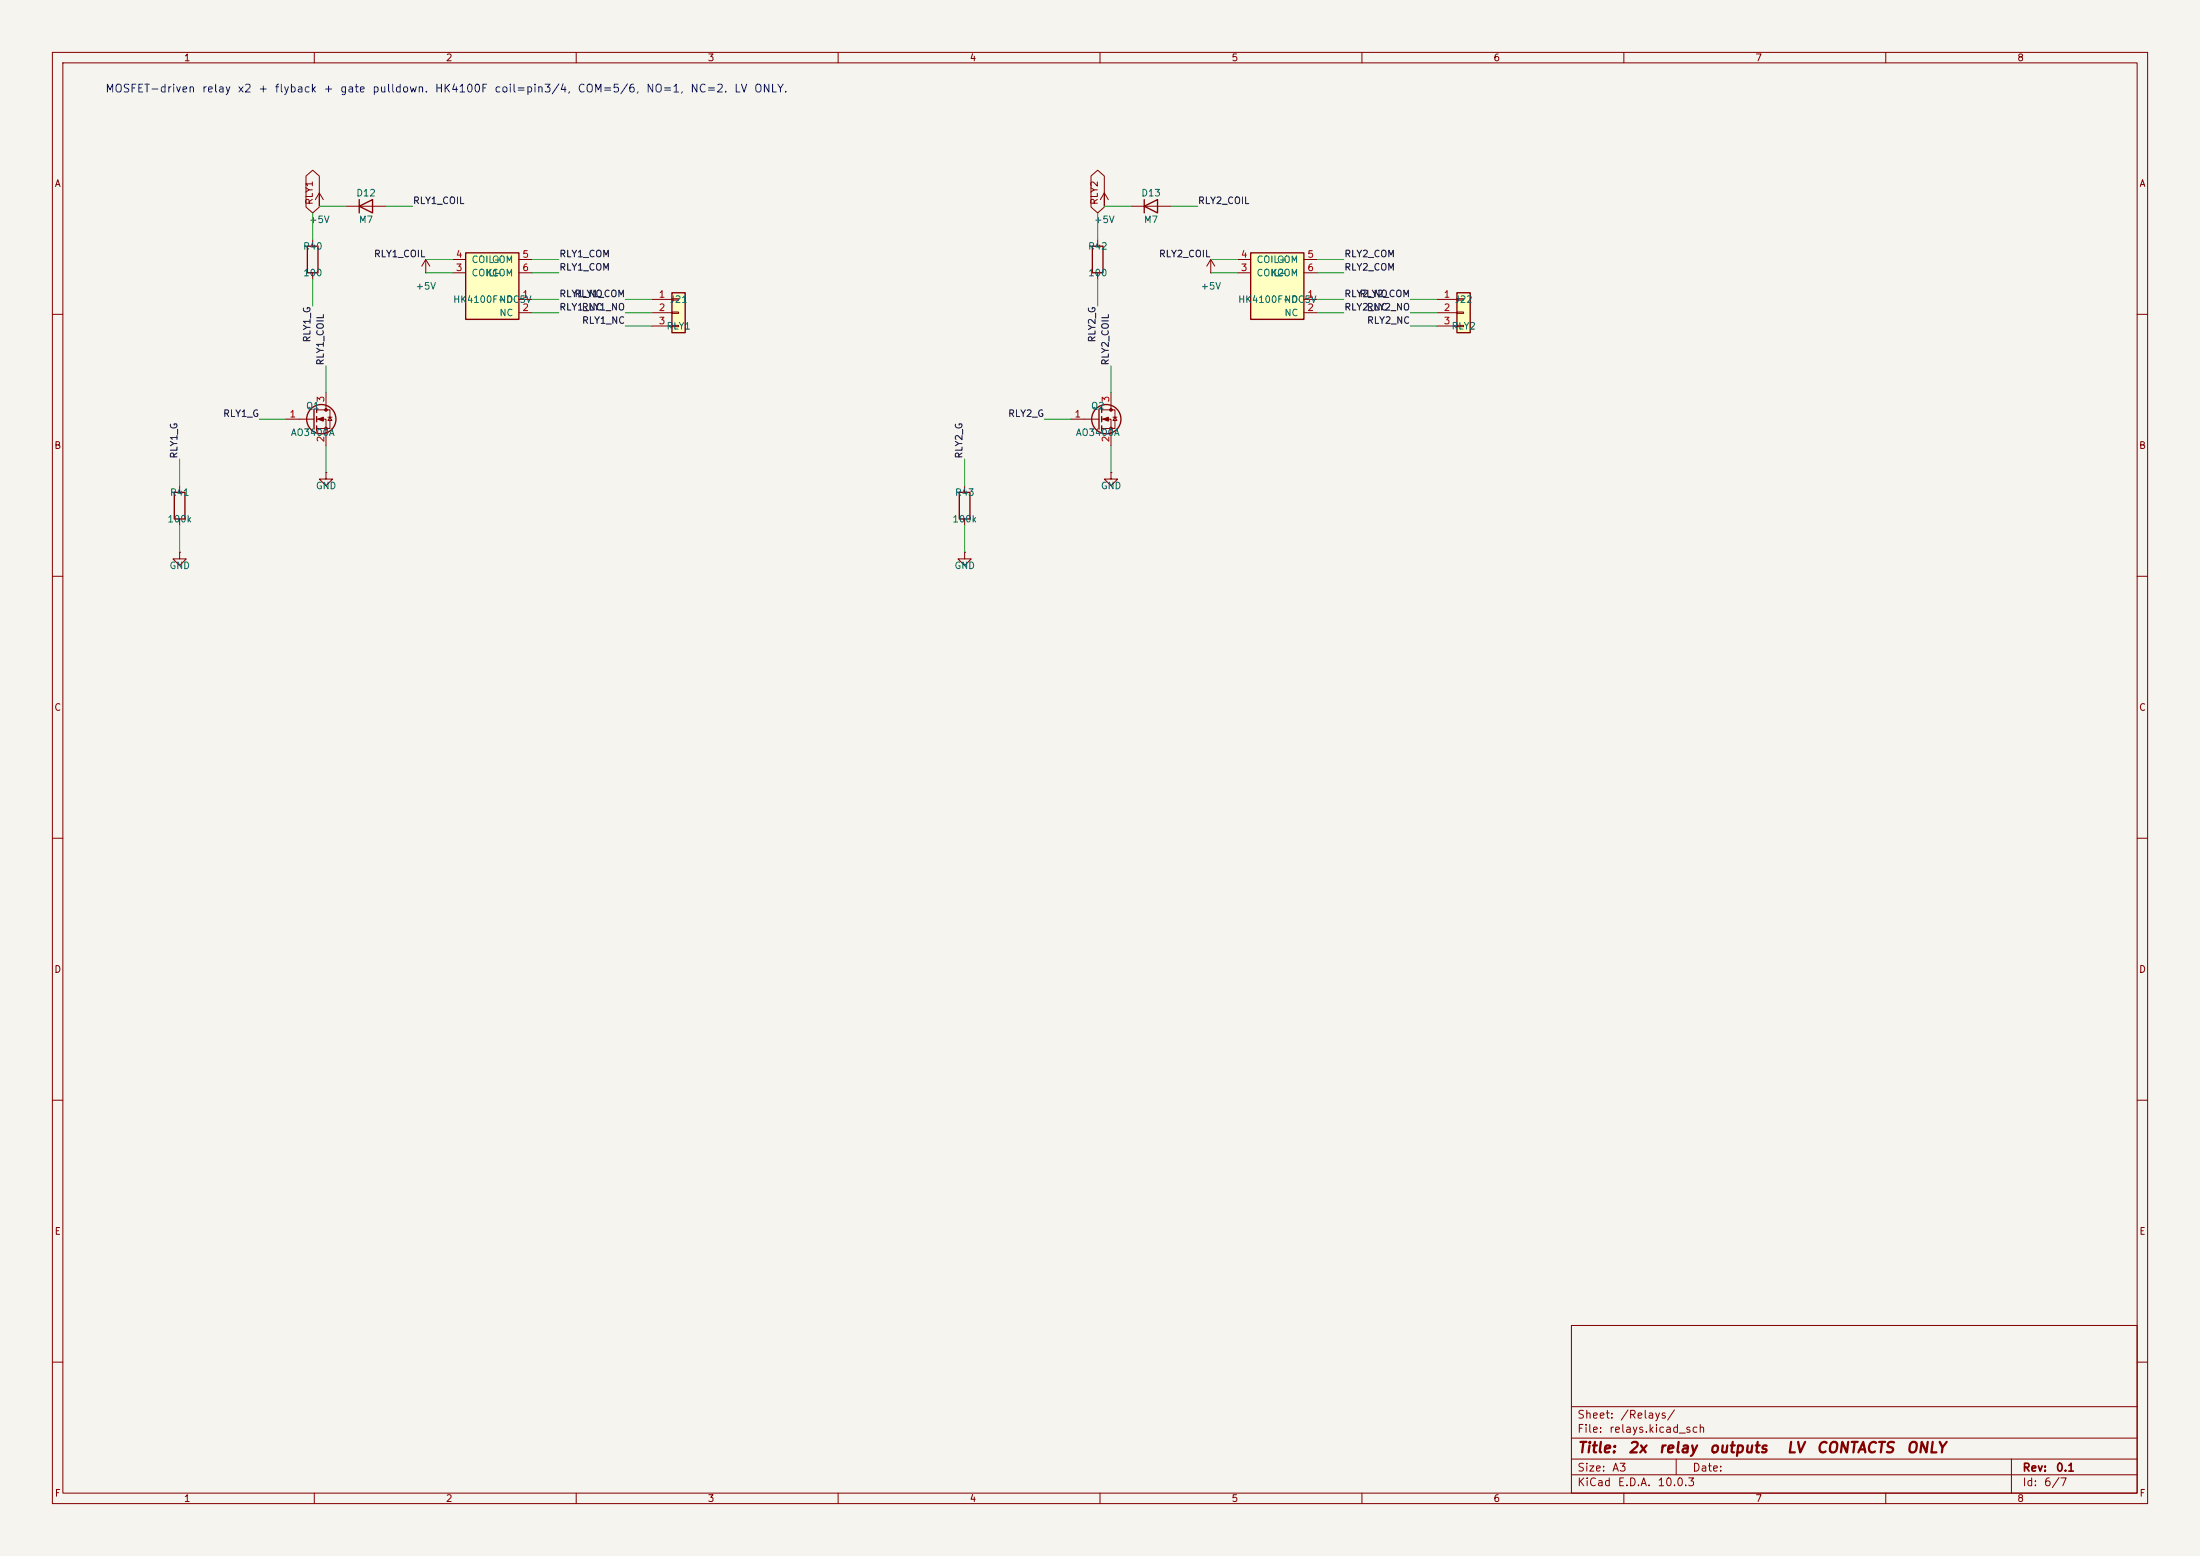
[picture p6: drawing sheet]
<svg xmlns="http://www.w3.org/2000/svg" width="420mm" height="297mm" viewBox="0 0 420 297" stroke-linecap="round" stroke-linejoin="round" font-family="sans-serif">
<path d="M0 0h420v297h-420z" fill="#f5f4ef" stroke="#f5f4ef" stroke-width=".19"/>
<g fill="none" stroke="#840000" stroke-width=".19">
<path d="M10 10h400v277h-400zM12 12h396v273h-396zM60 10v2M110 10v2M160 10v2M210 10v2M260 10v2M310 10v2M360 10v2M215.9 39.4h7.6M10 60h2M408 60h2"/>
<path d="M34.3 92.7v1.3M34.3 99.1v1.2M184.1 92.7v1.3M184.1 99.1v1.2M10 110h2M34.3 105.4v1.3h1.3l-1.3 1.3-1.3-1.3h1.3M34.3 105.4h.1M184.1 105.4v1.3h1.3l-1.3 1.3-1.2-1.3h1.2M184.1 105.4h.1M408 110h2M10 160h2M408 160h2"/>
<path d="M10 210h2M408 210h2M300 253h108v32h-108zM10 260h2M300 278.5h108M300 274.5h108M300 268.5h108M320 278.5v3M384 278.5v6.5M408 260h2M60 285v2M110 285v2"/>
<path d="M160 285v2M210 285v2M260 285v2M300 281.5h108M310 285v2M360 285v2"/>
</g>
<path d="M218.4 39.4l2.6-1.3v2.5zM218.4 38.1v2.5M33.3 94h2v5.1h-2zM183.1 94h2.1v5.1h-2.1z" fill="none" stroke="#840000" stroke-width=".25"/>
<path d="M238.8 48.3h10.1v12.7h-10.1z" fill="#ffffc2"/>
<path d="M238.8 48.3h10.1v12.7h-10.1z" fill="none" stroke="#840000" stroke-width=".25"/>
<path d="M81.3 52.1h.1M81.3 49.5l-.8 1.3M81.3 49.5l.7 1.3M81.3 49.5v2.6M236.2 52.1h2.6M236.2 49.5h2.6M248.9 57.2h2.6M248.9 59.7h2.6M248.9 52.1h2.6M248.9 49.5h2.6" fill="none" stroke="#840000" stroke-width=".19"/>
<path d="M88.9 48.3h10.2v12.7h-10.2z" fill="#ffffc2"/>
<g fill="none" stroke="#840000" stroke-width=".25">
<path d="M68.6 39.4l2.5-1.3v2.5zM68.6 38.1v2.5M58.7 47h2v5.1h-2zM88.9 48.3h10.2v12.7h-10.2zM59.9 78.1v3.8M60.5 77.7v1M60.5 79.5v1M60.5 81.3v1"/>
<circle cx="61.3" cy="80" r="2.79"/>
</g>
<g fill="none" stroke="#840000" stroke-width=".19">
<path d="M61 39.4h.1M61 36.8l-.8 1.3M61 36.8l.7 1.3M61 36.8v2.6M66 39.4h7.7M59.7 45.7v1.3M59.7 52.1v1.2M86.4 52.1h2.5M86.4 49.5h2.5M99.1 57.2h2.5M99.1 59.7h2.5M99.1 52.1h2.5"/>
<path d="M99.1 49.5h2.5M60.5 78.2h2.5v3.6h-2.5M62.2 74.9v3.3M62.6 79.6h.8M63 79.6l.4 .7h-.8zM54.6 80h5.3M60.5 80h1.7v5.1M62.2 90.2v1.2h1.3l-1.3 1.3-1.2-1.3h1.2M62.2 90.2h.1"/>
</g>
<g fill="#840000" stroke="#840000" stroke-width=".19">
<path d="M60.7 80l1-.4v.8z"/>
<circle cx="62.2" cy="78.2" r=".25"/>
<circle cx="62.2" cy="81.8" r=".25"/>
</g>
<path d="M128.3 55.9h2.5v7.6h-2.5z" fill="#ffffc2"/>
<path d="M128.3 55.9h2.5v7.6h-2.5z" fill="none" stroke="#840000" stroke-width=".25"/>
<path d="M124.5 57.2h3.8M124.5 59.7h3.8M128.3 57h1.2v.3h-1.2zM128.3 59.6h1.2v.2h-1.2zM124.5 62.2h3.8M128.3 62.1h1.2v.3h-1.2z" fill="none" stroke="#840000" stroke-width=".19"/>
<path d="M278.1 55.9h2.6v7.6h-2.6z" fill="#ffffc2"/>
<g fill="none" stroke="#840000" stroke-width=".25">
<path d="M208.5 47h2.1v5.1h-2.1zM278.1 55.9h2.6v7.6h-2.6zM209.8 78.1v3.8M210.3 77.7v1M210.3 79.5v1M210.3 81.3v1"/>
<circle cx="211.2" cy="80" r="2.79"/>
</g>
<g fill="none" stroke="#840000" stroke-width=".19">
<path d="M58.4 33.6l1.3-1.1 1.3 1.1v5.9l-1.3 1.1-1.3-1.1zM208.3 33.6l1.2-1.1 1.3 1.1v5.9l-1.3 1.1-1.2-1.1zM210.8 39.4h.1M210.8 36.8l-.7 1.3M210.8 36.8l.8 1.3M210.8 36.8v2.6M209.5 45.7v1.3M209.5 52.1v1.2M231.1 52.1h.1M231.1 49.5l-.7 1.3M231.1 49.5l.8 1.3M231.1 49.5v2.6"/>
<path d="M274.3 57.2h3.8M274.3 59.7h3.8M278.1 57h1.3v.3h-1.3zM278.1 59.6h1.3v.2h-1.3zM210.3 78.2h2.6v3.6h-2.6M212.1 74.9v3.3M212.5 79.6h.7M212.9 79.6l.3 .7h-.7zM274.3 62.2h3.8M278.1 62.1h1.3v.3h-1.3zM204.5 80h5.3M210.3 80h1.8v5.1"/>
<path d="M212.1 90.2v1.2h1.3l-1.3 1.3-1.3-1.3h1.3M212.1 90.2h.1"/>
</g>
<g fill="#840000" stroke="#840000" stroke-width=".19">
<path d="M210.6 80l1-.4v.8z"/>
<circle cx="212.1" cy="78.2" r=".25"/>
<circle cx="212.1" cy="81.8" r=".25"/>
</g>
<g fill="none" stroke="#009600" stroke-width=".19">
<path d="M61 39.4h5M73.7 39.4h5M210.8 39.4h5.1M223.5 39.4h5.1M59.7 40.6v5.1M59.7 53.3v5.1M81.3 52.1h5.1M81.3 49.5h5.1M101.6 52.1h5.1M101.6 59.7h5.1M101.6 57.2h5.1M101.6 49.5h5.1"/>
<path d="M119.4 59.7h5.1M119.4 57.2h5.1M209.5 40.6v5.1M209.5 53.3v5.1M231.1 52.1h5.1M231.1 49.5h5.1M251.5 52.1h5M251.5 59.7h5M251.5 57.2h5M251.5 49.5h5M269.2 59.7h5.1M269.2 57.2h5.1"/>
<path d="M62.2 69.9v5M119.4 62.2h5.1M212.1 69.9v5M269.2 62.2h5.1M34.3 87.6v5.1M49.5 80h5.1M62.2 85.1v5.1M184.1 87.6v5.1M199.4 80h5.1M212.1 85.1v5.1M34.3 100.3v5.1M184.1 100.3v5.1"/>
</g>
<g font-size="2" fill="#840000">
<text x="301" y="277.8">Title:</text>
<text x="310.7" y="277.8">2x</text>
<text x="316.5" y="277.8">relay</text>
<text x="326.2" y="277.8">outputs</text>
<text x="340.9" y="277.8">LV</text>
<text x="346.6" y="277.8">CONTACTS</text>
<text x="363.8" y="277.8">ONLY</text>
</g>
<g font-size="1.5" fill="#0000c2">
<text x="20" y="18">MOSFET-driven</text>
<text x="38.4" y="18">relay</text>
<text x="45.2" y="18">x2</text>
<text x="49.2" y="18">+</text>
<text x="52.3" y="18">flyback</text>
<text x="61.6" y="18">+</text>
<text x="64.8" y="18">gate</text>
<text x="71" y="18">pulldown.</text>
<text x="82.9" y="18">HK4100F</text>
<text x="94.3" y="18">coil=pin3/4,</text>
<text x="110.1" y="18">COM=5/6,</text>
<text x="123.2" y="18">NO=1,</text>
<text x="131.7" y="18">NC=2.</text>
<text x="140" y="18">LV</text>
<text x="143.8" y="18">ONLY.</text>
</g>
<g font-size="1.5" fill="#840000">
<text x="301" y="273.8">File:</text>
<text x="301" y="271.1">Sheet:</text>
<text x="307.1" y="273.8">relays.kicad_sch</text>
<text x="309.2" y="271.1">/Relays/</text>
<text x="301" y="281.2">Size:</text>
<text x="307.6" y="281.2">A3</text>
<text x="323" y="281.2">Date:</text>
<text x="386" y="281.2">Rev:</text>
<text x="392.4" y="281.2">0.1</text>
<text x="301" y="284">KiCad</text>
<text x="308.7" y="284">E.D.A.</text>
<text x="316.3" y="284">10.0.3</text>
<text x="386" y="284">Id:</text>
<text x="390.1" y="284">6/7</text>
</g>
<g font-size="1.3" fill="#840000">
<text x="35" y="12">1</text>
<text x="85" y="12">2</text>
<text x="135" y="12">3</text>
<text x="185" y="12">4</text>
<text x="235" y="12">5</text>
<text x="285" y="12">6</text>
<text x="335" y="12">7</text>
<text x="385" y="12">8</text>
<text x="10.3" y="36">A</text>
<text x="408.3" y="36">A</text>
<text x="60" y="39.2" transform="rotate(-90 60 39.2)">RLY1</text>
<text x="209.9" y="39.2" transform="rotate(-90 209.9 39.2)">RLY2</text>
<text x="10.3" y="86">B</text>
<text x="408.2" y="86">B</text>
<text x="10.3" y="136">C</text>
<text x="408.2" y="136">C</text>
<text x="10.3" y="186">D</text>
<text x="408.2" y="186">D</text>
<text x="10.3" y="236">E</text>
<text x="408.3" y="236">E</text>
<text x="10.3" y="286">F</text>
<text x="35" y="287">1</text>
<text x="85" y="287">2</text>
<text x="135" y="287">3</text>
<text x="185" y="287">4</text>
<text x="235" y="287">5</text>
<text x="285" y="287">6</text>
<text x="335" y="287">7</text>
<text x="385" y="287">8</text>
<text x="408.3" y="286">F</text>
</g>
<g font-size="1.3" fill="#006464">
<text x="67.9" y="37.8">D12</text>
<text x="217.8" y="37.8">D13</text>
<text x="57.7" y="48">R40</text>
<text x="58.9" y="42.9">+5V</text>
<text x="68.4" y="42.9">M7</text>
<text x="207.6" y="48">R42</text>
<text x="208.8" y="42.9">+5V</text>
<text x="218.3" y="42.9">M7</text>
<text x="57.8" y="53">100</text>
<text x="89.9" y="53">COIL-</text>
<text x="89.9" y="50.5">COIL+</text>
<text x="92.6" y="53">K1</text>
<text x="93.8" y="50.5">COM</text>
<text x="93.8" y="53">COM</text>
<text x="207.6" y="53">100</text>
<text x="239.8" y="53">COIL-</text>
<text x="239.8" y="50.5">COIL+</text>
<text x="242.5" y="53">K2</text>
<text x="243.6" y="50.5">COM</text>
<text x="243.6" y="53">COM</text>
<text x="79.2" y="55.6">+5V</text>
<text x="86.4" y="58.1">HK4100F-DC5V</text>
<text x="95.2" y="58.1">NO</text>
<text x="127.7" y="58.1">J21</text>
<text x="229.1" y="55.6">+5V</text>
<text x="236.3" y="58.1">HK4100F-DC5V</text>
<text x="245" y="58.1">NO</text>
<text x="277.6" y="58.1">J22</text>
<text x="95.2" y="60.7">NC</text>
<text x="127.1" y="63.2">RLY1</text>
<text x="245.1" y="60.7">NC</text>
<text x="277" y="63.2">RLY2</text>
<text x="55.4" y="83.5">AO3400A</text>
<text x="58.3" y="78.4">Q1</text>
<text x="205.3" y="83.5">AO3400A</text>
<text x="208.2" y="78.4">Q2</text>
<text x="32.3" y="95">R41</text>
<text x="60.2" y="93.7">GND</text>
<text x="182.2" y="95">R43</text>
<text x="210.1" y="93.7">GND</text>
<text x="31.9" y="100">100k</text>
<text x="181.7" y="100">100k</text>
<text x="32.3" y="108.9">GND</text>
<text x="182.1" y="108.9">GND</text>
</g>
<g font-size="1.3" fill="#0f0f0f">
<text x="78.7" y="39.2">RLY1_COIL</text>
<text x="228.6" y="39.2">RLY2_COIL</text>
<text x="71.3" y="49.4">RLY1_COIL</text>
<text x="106.7" y="51.9">RLY1_COM</text>
<text x="106.7" y="49.4">RLY1_COM</text>
<text x="221.1" y="49.4">RLY2_COIL</text>
<text x="256.5" y="49.4">RLY2_COM</text>
<text x="256.5" y="51.9">RLY2_COM</text>
<text x="106.7" y="59.6">RLY1_NC</text>
<text x="106.7" y="57">RLY1_NO</text>
<text x="109.6" y="57">RLY1_COM</text>
<text x="111" y="59.6">RLY1_NO</text>
<text x="256.5" y="59.6">RLY2_NC</text>
<text x="256.5" y="57">RLY2_NO</text>
<text x="259.4" y="57">RLY2_COM</text>
<text x="260.8" y="59.6">RLY2_NO</text>
<text x="59.6" y="65.5" transform="rotate(-90 59.6 65.5)">RLY1_G</text>
<text x="111" y="62.1">RLY1_NC</text>
<text x="209.4" y="65.5" transform="rotate(-90 209.4 65.5)">RLY2_G</text>
<text x="260.9" y="62.1">RLY2_NC</text>
<text x="62.1" y="69.8" transform="rotate(-90 62.1 69.8)">RLY1_COIL</text>
<text x="212" y="69.8" transform="rotate(-90 212 69.8)">RLY2_COIL</text>
<text x="42.5" y="79.9">RLY1_G</text>
<text x="192.4" y="79.9">RLY2_G</text>
<text x="34.2" y="87.6" transform="rotate(-90 34.2 87.6)">RLY1_G</text>
<text x="184" y="87.6" transform="rotate(-90 184 87.6)">RLY2_G</text>
</g>
<g font-size="1.3" fill="#a90000">
<text x="86.9" y="52">3</text>
<text x="86.9" y="49.5">4</text>
<text x="99.6" y="49.5">5</text>
<text x="99.6" y="52">6</text>
<text x="236.8" y="52">3</text>
<text x="236.8" y="49.5">4</text>
<text x="249.5" y="49.5">5</text>
<text x="249.5" y="52">6</text>
<text x="99.6" y="57.1">1</text>
<text x="99.6" y="59.7">2</text>
<text x="125.7" y="57.1">1</text>
<text x="125.7" y="59.7">2</text>
<text x="249.5" y="57.1">1</text>
<text x="249.5" y="59.7">2</text>
<text x="275.5" y="57.1">1</text>
<text x="275.5" y="59.7">2</text>
<text x="125.7" y="62.2">3</text>
<text x="275.5" y="62.2">3</text>
<text x="62.2" y="76.9" transform="rotate(-90 62.2 76.9)">3</text>
<text x="212.1" y="76.9" transform="rotate(-90 212.1 76.9)">3</text>
<text x="55.2" y="80">1</text>
<text x="205" y="80">1</text>
<text x="62.2" y="84.5" transform="rotate(-90 62.2 84.5)">2</text>
<text x="212.1" y="84.5" transform="rotate(-90 212.1 84.5)">2</text>
</g>
</svg>
